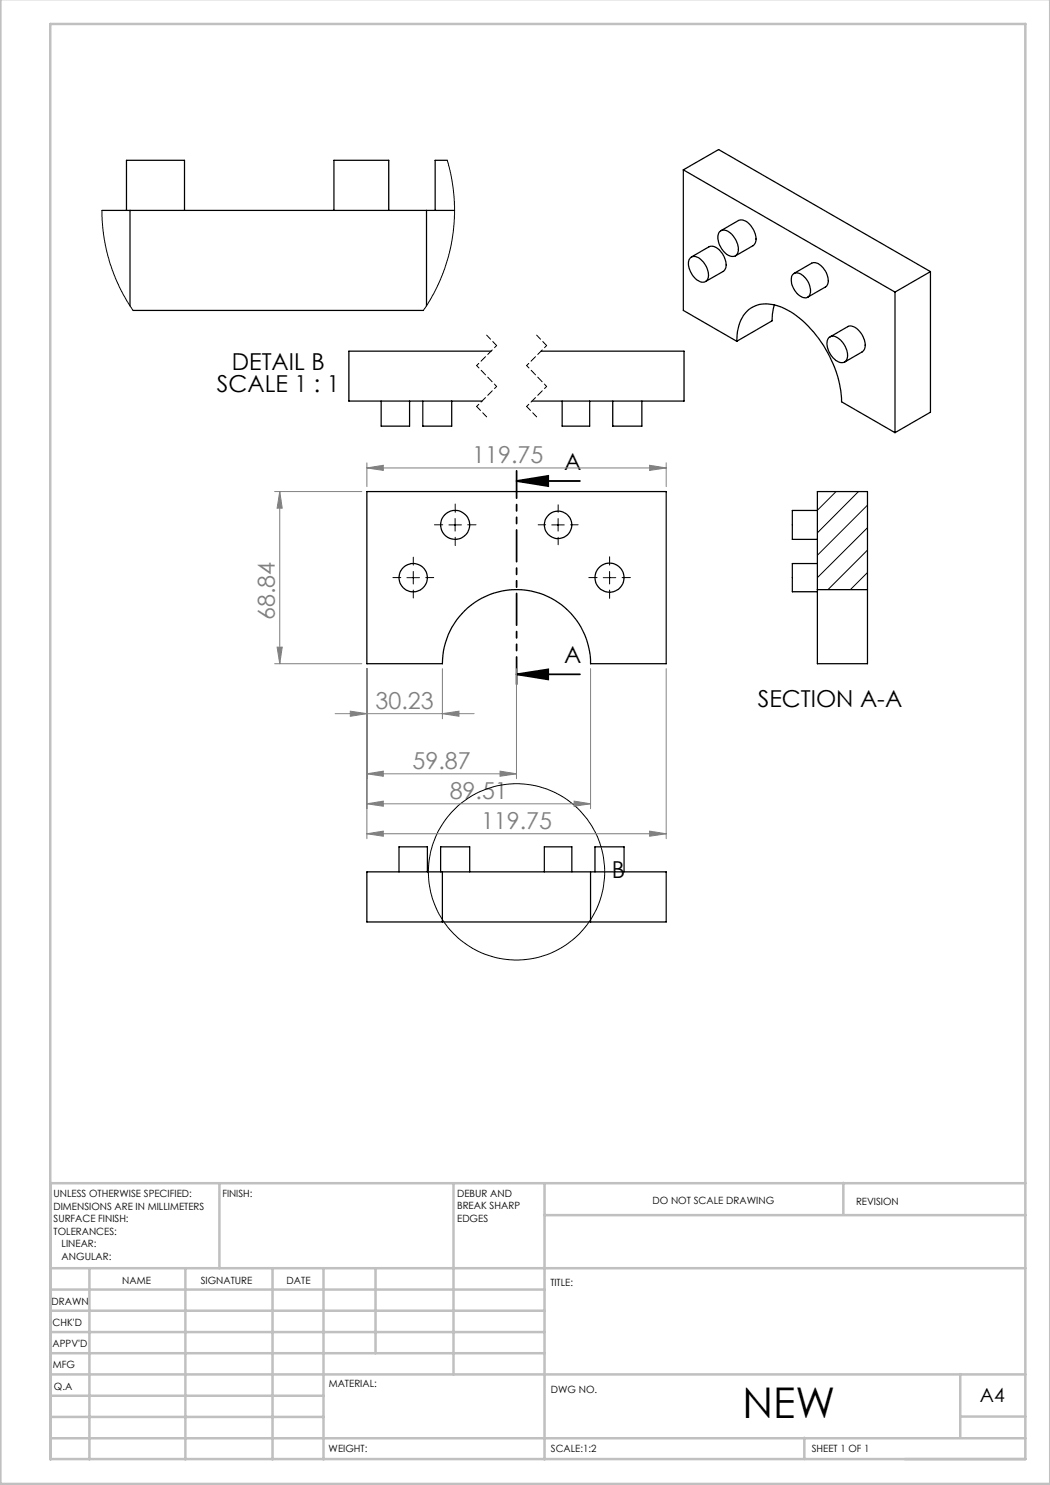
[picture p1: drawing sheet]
<svg xmlns="http://www.w3.org/2000/svg" width="210mm" height="297mm" viewBox="0 0 210 297" stroke-linecap="round" stroke-linejoin="round" font-family="sans-serif">
<g fill="none" stroke="#000" stroke-width=".2">
<path d="M81.4 115.5h2.5M82.7 114.3v2.5M89.8 105h2.5M91 103.7v2.5M110.3 105h2.6M111.6 103.7v2.5M120.6 115.5h2.6M121.9 114.3v2.5"/>
<circle cx="103.3" cy="174.4" r="17.6"/>
</g>
<path d="M103.3 96.2l6.3-1v2zM103.3 96.2h12.7M103.3 134.9l6.3-1v2zM103.3 134.9h12.7" fill="none" stroke="#000" stroke-width=".35"/>
<g fill="none" stroke="#808080" stroke-width=".2">
<path d="M54.9 98.3h17.5M56 98.3v34.4M56 98.3l.4 3.3h-1zM73.4 93.6l3.3-.5v1zM73.4 92.6v4.7M73.4 93.6h59.8M129.9 93.1l3.3 .5-3.3 .5zM133.2 92.6v4.7M54.9 132.7h17.5M55.4 129.4h1l-.4 3.3zM73.4 133.7v34M88.5 133.7v10.1"/>
<path d="M103.3 133.7v22M118.1 133.7v28M133.2 133.7v34M67 142.7h27.8M70.1 142.2l3.3 .5-3.3 .6zM73.4 154.8l3.3-.6v1.1zM73.4 154.8h29.9M88.5 142.7l3.3-.5v1.1zM100 154.2l3.3 .6-3.3 .5zM73.4 160.8l3.3-.6v1.1zM73.4 166.8l3.3-.6v1zM73.4 160.8h44.7"/>
<path d="M73.4 166.8h59.8M114.8 160.2l3.3 .6-3.3 .5zM129.9 166.2l3.3 .6-3.3 .4z"/>
</g>
<g fill="none" stroke="#000" stroke-width=".2" stroke-dasharray="15.2 1.3 1.3 1.3">
<path d="M80.2 115.5h-1.6M82.7 113v-1.6M82.7 118v1.6M85.2 115.5h1.5M88.5 105h-1.6M91 102.5v-1.7M91 107.5v1.6M93.5 105h1.7M109.1 105h-1.5M111.6 102.5v-1.5M111.6 107.5v1.5M114.1 105h1.5"/>
<path d="M119.4 115.5h-1.6M121.9 113v-1.6M121.9 118v1.7M124.4 115.5h1.7"/>
</g>
<path d="M97.3 67l2 2.1M107.3 67l2 2.1M95.3 81.3l2 2.1M105.3 81.3l2 2.1" fill="none" stroke="#000" stroke-width=".2" stroke-dasharray="1.3 .6" stroke-dashoffset=".1"/>
<path d="M99.3 69.1l-4 4M99.3 77.3l-4 4M109.3 69.1l-4 4M109.3 77.3l-4 4" fill="none" stroke="#000" stroke-width=".2" stroke-dasharray="1.3 .6" stroke-dashoffset=".7"/>
<path d="M95.3 73.1l4 4.2M105.3 73.1l4 4.2" fill="none" stroke="#000" stroke-width=".2" stroke-dasharray="1.3 .6" stroke-dashoffset=".6"/>
<path d="M103.3 94.2v42.7" fill="none" stroke="#000" stroke-width=".35" stroke-dasharray="6.3 1.3 1.3 1.3 1.3 1.3" stroke-dashoffset=".9"/>
<g fill="none" stroke="#c0c0c0" stroke-width=".5">
<path d="M.1 -.1v296.9h209.9v-296.9M10.1 4.8h195v287h-195zM43.9 236.6v17M90.7 236.6v38.3M108.9 236.6v55.3M168.7 236.6v6.3M205.1 236.6h-195v55.3M10.1 253.6h195M10.1 257.9h98.8M17.9 253.6v38.3M37.1 253.6v38.3M54.5 253.6v38.3"/>
<path d="M64.7 253.6v38.3M75.1 253.6v17M108.9 243h96.2M10.1 270.6h98.8M10.1 266.4h98.8M10.1 262.1h98.8M10.1 279.1h54.6M10.1 274.9h195M192.1 274.8v12.7M10.1 287.7h195M10.1 283.4h54.6M160.9 287.5v4.3"/>
<path d="M192.1 283.3h13"/>
</g>
<path d="M103.3 96.2l6.3-1v2zM103.3 134.9l6.3-1v2z" fill="#000"/>
<g fill="#808080">
<path d="M129.9 93.1l3.3 .5-3.3 .5zM73.4 93.6l3.3-.5v1z"/>
<path d="M70.1 142.2l3.3 .5-3.3 .6zM88.5 142.7l3.3-.5v1.1zM73.4 154.8l3.3-.6v1.1zM100 154.2l3.3 .6-3.3 .5zM73.4 160.8l3.3-.6v1.1zM114.8 160.2l3.3 .6-3.3 .5zM73.4 166.8l3.3-.6v1zM129.9 166.2l3.3 .6-3.3 .4z"/>
<path d="M56 98.3l.4 3.3h-1zM55.4 129.4h1l-.4 3.3z"/>
</g>
<g fill="none" stroke="#000" stroke-width=".25">
<path d="M89.5 32.1h-2.5v10M136.7 34v28.1l10.7 6.2M136.7 34l42.3 24.4M136.7 34l7-4.1 42.4 24.4M20.4 42.1h5.6M25.3 42.1v-10h11.6v10M26 42.1h59.3M26 42.1v19.1M66.8 42.1v-10h11v10M85.3 42.1h5.6M85.3 42.1v19.1M138.1 51.5a1.71 1.71 0 0 1 2.3 .7 3.2 3.2 0 0 1 .9 4 1.74 1.74 0 0 1-2.4-.6 3.5 3.5 0 0 1-.9-3.9z"/>
<path d="M138.3 51.4l3.5-2a2.32 2.32 0 0 1 2.7 1.3 3 3 0 0 1 .3 3.4l-3.7 2.2M143.8 46.5a1.56 1.56 0 0 1 2.4 .2 4.2 4.2 0 0 1 1.3 4 1.36 1.36 0 0 1-2.2 .2 3.9 3.9 0 0 1-1.5-4.4zM144.2 46.1l3.5-2a2.53 2.53 0 0 1 2.9 1.7 2.57 2.57 0 0 1 0 3.3l-3.5 2.1M158.6 54.9a1.61 1.61 0 0 1 2.3 .5 3.5 3.5 0 0 1 1 3.8 1.5 1.5 0 0 1-2.3-.3 3.3 3.3 0 0 1-1-4zM158.8 54.7l3.5-2.1a2.13 2.13 0 0 1 2.6 1.3 2.84 2.84 0 0 1 .3 3.4l-3.7 2.1M179 58.4v28.1M186.1 54.3l-7.1 4.1M186.1 54.3v28.1l-7.1 4.1M26.6 62.1h58.1M98.2 70.2h-28.4v10h26.6M108.2 70.2h28.6v10h-30.4M147.4 68.3a7.8 7.8 0 0 1 2.7-6.6 7 7 0 0 1 7.5 .4 23.3 23.3 0 0 1 10.4 15.4l.3 2.9 10.7 6.1"/>
<path d="M154.9 61l-.4 1.8-.1 1.4-7 4.1M165.8 67.5a1.8 1.8 0 0 1 2.4 .7 3.6 3.6 0 0 1 1 3.9 1.5 1.5 0 0 1-2.3-.2 3.8 3.8 0 0 1-1.2-4.2zM166 67.4l3.5-2.1a2.26 2.26 0 0 1 2.7 1.4 2.96 2.96 0 0 1 .4 3.5l-3.7 2.2M73.4 98.3h59.8v34.4h-15.1a14.8 14.8 0 0 0-14.8-14.8 14.8 14.8 0 0 0-14.8 14.8h-15.1zM76.2 80.2v5h5.7v-5M84.6 80.2v5h5.7v-5M112.4 80.2v5h5.5v-5M122.6 80.2v5h5.8v-5M163.5 117.9v14.8h10v-14.8M163.5 102.1h-5v5.8h5M163.5 112.7h-5v5.7h5M163.5 117.9v-19.6h10v19.6"/>
<path d="M163.5 117.9h10M79.8 174.4v-5h5.7v5M88.1 174.4v-5h5.8v5M88.5 174.4h29.6M88.5 174.4h-15.1v10h15.1M88.5 174.4v10M108.9 174.4v-5h5.5v5M118.1 174.4h15.1v10h-15.1M118.1 174.4v10M119 174.4v-5h5.8v5M88.5 184.4h29.6"/>
<circle cx="82.6" cy="115.5" r="2.84"/>
<circle cx="91" cy="105" r="2.9"/>
<circle cx="111.6" cy="105" r="2.75"/>
<circle cx="121.9" cy="115.5" r="2.9"/>
</g>
<path d="M89.5 32.1l.9 3.8 .5 4.4-.1 4.1-.4 3.8-.7 2.9-1.6 4.7-1.4 2.9-2 3.4M20.4 42.1l.1 2.9 .3 2.9 1.2 4.9 1.8 4.6 1.6 2.8 1.2 1.9M167.2 98.3l-3.7 3.8M171.7 98.3l-8.2 8.3M173.5 101l-10 10.1M173.5 105.5l-10 10M173.5 110l-7.9 7.9M173.5 114.5l-3.4 3.4" fill="none" stroke="#000" stroke-width=".2"/>
<text font-size="8.5" x="148.5" y="283.5">NEW</text>
<g font-size="4.7">
<text x="46.4" y="73.9">DETAIL B</text>
<text x="43.4" y="78.4">SCALE 1 : 1</text>
<text x="112.8" y="94">A</text>
<text x="112.8" y="132.7">A</text>
<text x="151.5" y="141.4">SECTION A-A</text>
<text x="122.3" y="175.7">B</text>
</g>
<g font-size="4.7" fill="#808080">
<text x="94.5" y="92.5">119.75</text>
<text x="54.9" y="124" transform="rotate(-90 54.9 124)">68.84</text>
<text x="75.1" y="141.7">30.23</text>
<text x="82.5" y="153.7">59.87</text>
<text x="89.9" y="159.7">89.51</text>
<text x="96.2" y="165.7">119.75</text>
</g>
<text font-size="3.9" x="196" y="280.4">A4</text>
<g font-size="2">
<text x="10.7" y="239.5">UNLESS OTHERWISE SPECIFIED:</text>
<text x="44.5" y="239.5">FINISH:</text>
<text x="91.4" y="239.4">DEBUR AND</text>
<text x="10.7" y="242">DIMENSIONS ARE IN MILLIMETERS</text>
<text x="10.7" y="244.5">SURFACE FINISH:</text>
<text x="91.4" y="241.9">BREAK SHARP</text>
<text x="91.4" y="244.4">EDGES</text>
<text x="130.5" y="240.8">DO NOT SCALE DRAWING</text>
<text x="171.2" y="241">REVISION</text>
<text x="10.7" y="247">TOLERANCES:</text>
<text x="12.3" y="249.5">LINEAR:</text>
<text x="12.3" y="252">ANGULAR:</text>
<text x="24.4" y="256.9">NAME</text>
<text x="40.1" y="256.8">SIGNATURE</text>
<text x="57.3" y="256.8">DATE</text>
<text x="110.1" y="257.1">TITLE:</text>
<text x="10.3" y="260.9">DRAWN</text>
<text x="10.5" y="269.3">APPV'D</text>
<text x="10.5" y="265.2">CHK'D</text>
<text x="10.6" y="273.6">MFG</text>
<text x="10.8" y="278">Q.A</text>
<text x="65.8" y="277.4">MATERIAL:</text>
<text x="110.2" y="278.5">DWG NO.</text>
<text x="65.7" y="290.4">WEIGHT:</text>
<text x="110.2" y="290.5">SCALE:1:2</text>
<text x="162.4" y="290.4">SHEET 1 OF 1</text>
</g>
</svg>
